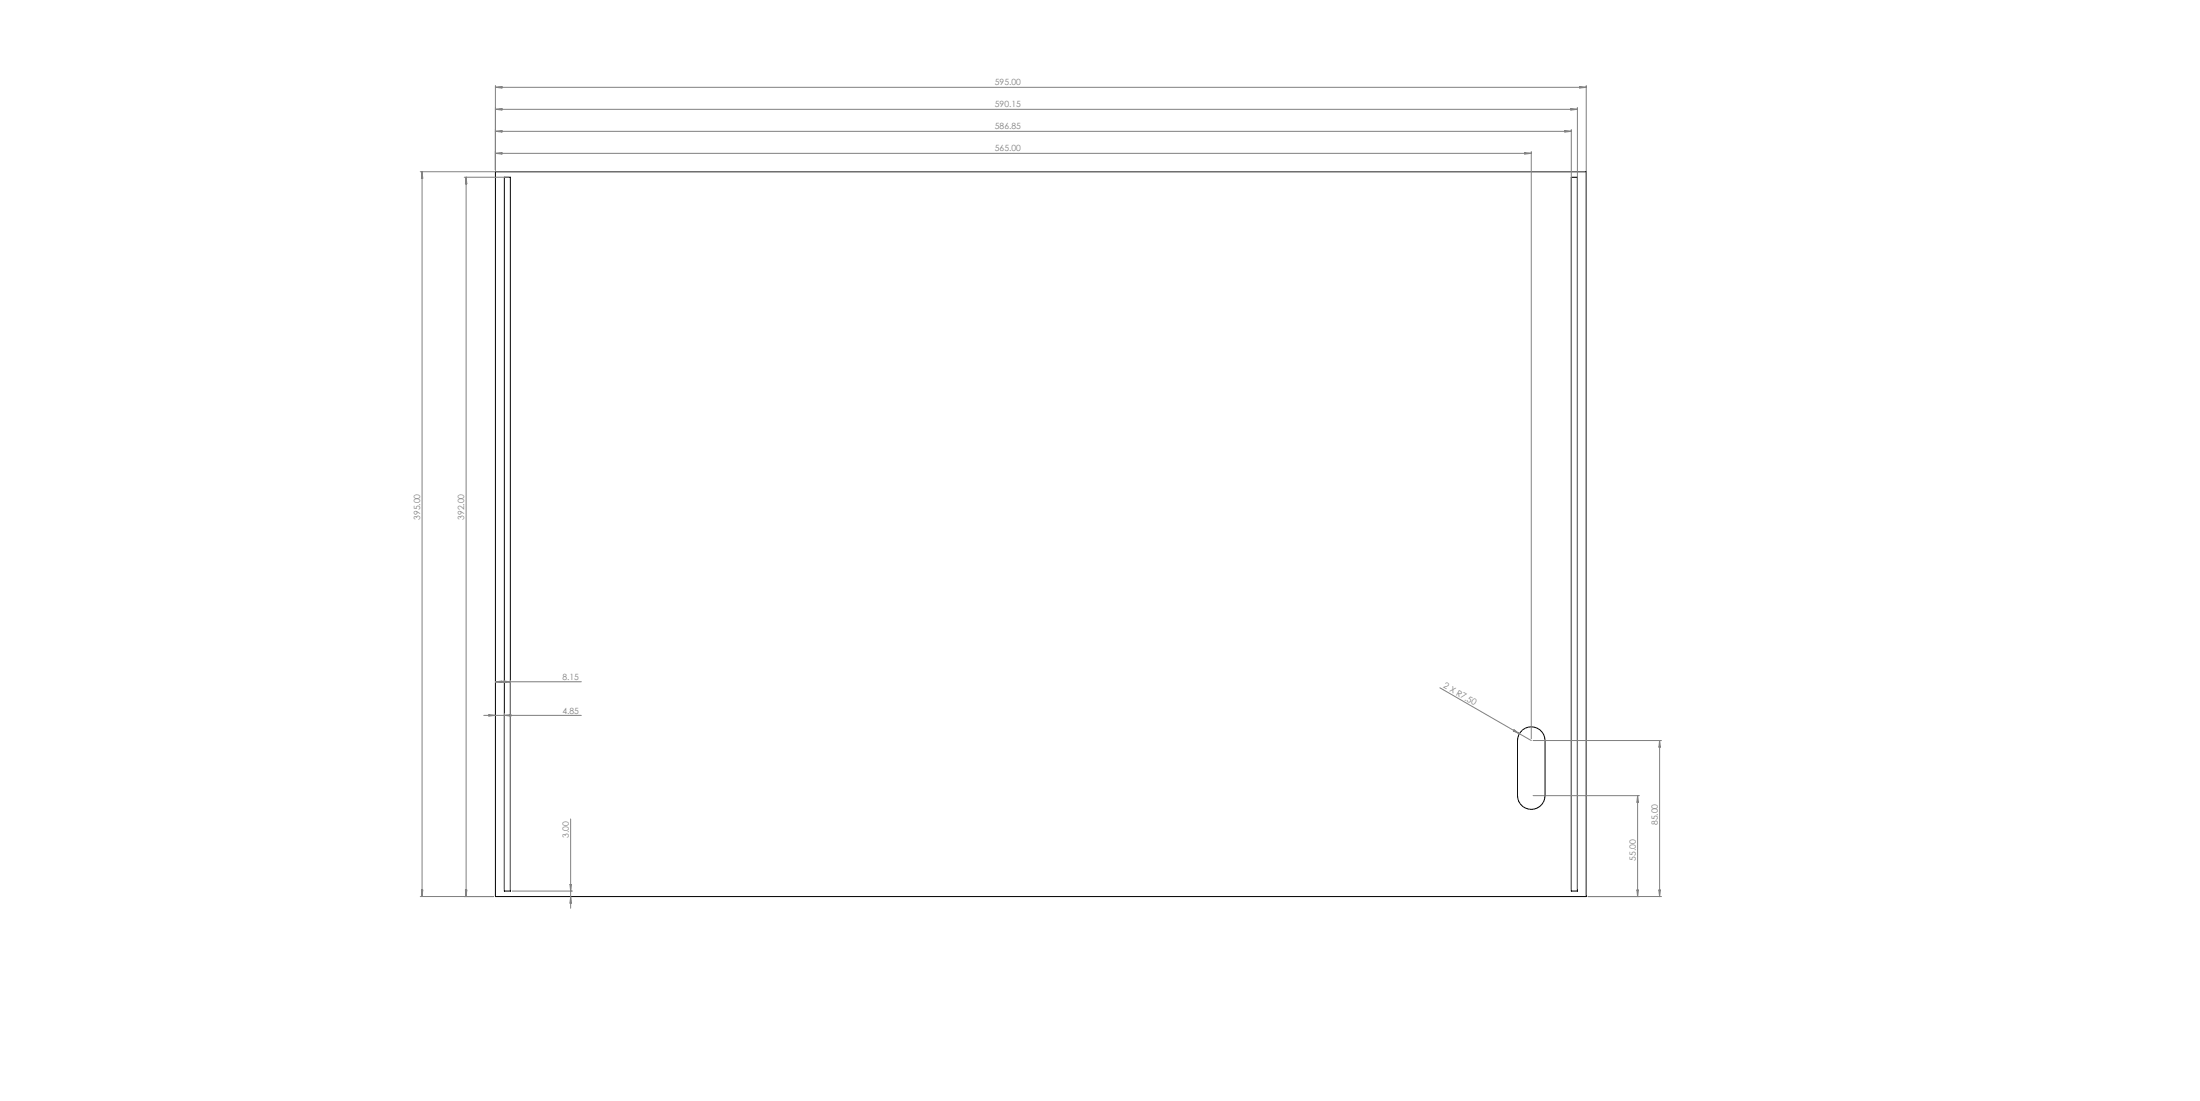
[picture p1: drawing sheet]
<svg xmlns="http://www.w3.org/2000/svg" width="1200mm" height="600mm" viewBox="0 0 1200 600" stroke-linecap="round" stroke-linejoin="round" font-family="sans-serif">
<path d="M270 94h595v395h-595zM275 97h3v389h-3zM857 97h3v389h-3zM831 398a8 8 0 0 1 7-1 8 8 0 0 1 5 7v30a8 8 0 0 1-8 7 8 8 0 0 1-7-7v-30a7 7 0 0 1 3-6z" fill="none" stroke="#000" stroke-width=".55"/>
<g fill="none" stroke="#808080" stroke-width=".55">
<path d="M270 48l4-1v1zM270 60l4-1v1zM270 47v46M270 60h590M270 48h595M857 59l3 1h-3zM860 59v426M862 47l3 1h-3zM865 47v441M270 72l4-1v1zM270 72h587M854 71l3 1h-3z"/>
<path d="M857 71v414M229 94h635M230 94v395M230 94l1 3h-1zM253 97h24M254 97v392M254 97l1 3h-1zM270 84l4-1v1zM270 84h565M832 83l3 1h-3zM835 83v320M270 372h47"/>
<path d="M270 372l4-1v1zM275 371l3 1h-3zM278 371v114M785 375l50 29M264 390h53M267 389l3 1h-3zM275 389v96M275 390l4-1v1zM826 398l3 2-4-2zM836 404h70M905 404v85M905 404l1 3h-1z"/>
<path d="M836 434h58M893 434v55M893 434l1 3h-1zM311 446v49M229 489h40M230 485h1l-1 4zM254 485h1l-1 4zM279 486h33M311 482h1l-1 4zM311 489l1 3h-1zM866 489h40M893 485h1l-1 4z"/>
<path d="M905 485h1l-1 4z"/>
</g>
<g font-size="4.7" fill="#808080">
<text x="543" y="47">595.00</text>
<text x="543" y="59">590.15</text>
<text x="543" y="71">586.85</text>
<text x="543" y="83">565.00</text>
<text x="229" y="283" transform="rotate(-90 229 283)">395.00</text>
<text x="253" y="283" transform="rotate(-90 253 283)">392.00</text>
<text x="307" y="371">8.15</text>
<text x="787" y="375" transform="rotate(30 787 375)">2 X R7.50</text>
<text x="307" y="389">4.85</text>
<text x="904" y="450" transform="rotate(-90 904 450)">85.00</text>
<text x="310" y="457" transform="rotate(-90 310 457)">3.00</text>
<text x="892" y="469" transform="rotate(-90 892 469)">55.00</text>
</g>
</svg>
